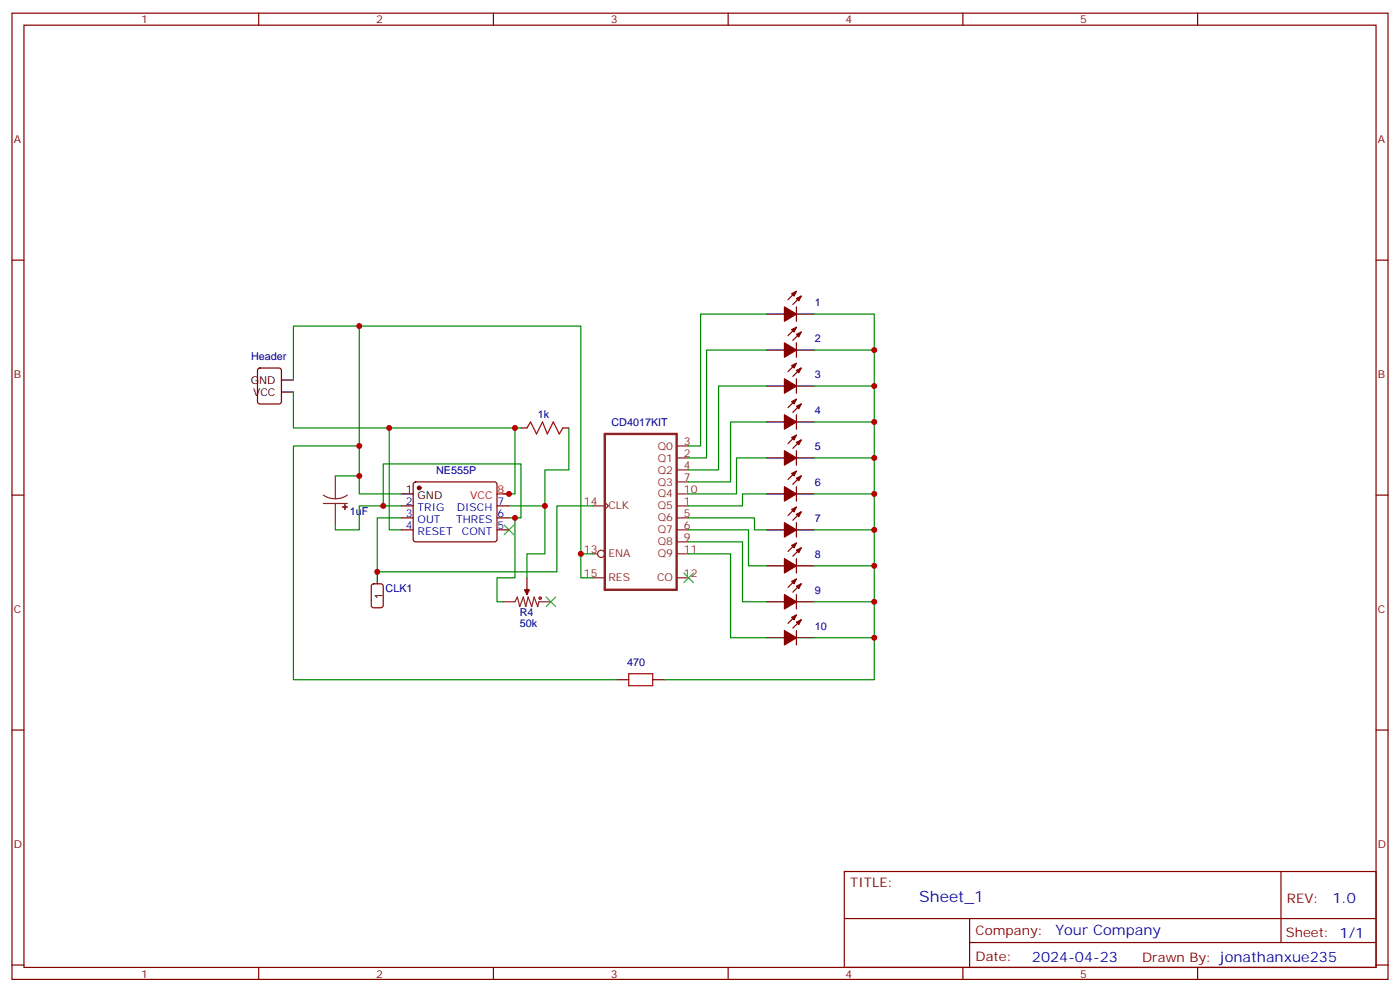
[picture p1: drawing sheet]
<svg xmlns="http://www.w3.org/2000/svg" width="412mm" height="292mm" viewBox="0 0 412 292" stroke-linecap="round" stroke-linejoin="round" font-family="sans-serif">
<g fill="none" stroke="#870000" stroke-width=".35">
<path d="M3.5 3.9h405.4v284.3h-405.4zM7.1 7.4h398.2v277.3h-398.2zM76.2 3.9v3.5M145.3 3.9v3.5M214.5 3.9v3.5M283.6 3.9v3.5M352.8 3.9v3.5M3.5 76.6h3.6M405.3 76.6h3.6M234.6 90.3v4.2M234.6 85.7l-2.5 2.5M234.6 96.3l-2.5 2.5"/>
<path d="M236 87.1l-2.5 2.5M236 97.7l-2.5 2.5M76.1 108.5l.5-.2h5.6l.6 .4 .1 9.5-.5 .6-5.8 .1-.7-.5-.1-9.4zM234.6 100.9v4.2M234.6 111.5v4.2M234.6 106.9l-2.5 2.5M234.6 117.5l-2.5 2.4M236 108.3l-2.5 2.5M236 118.9l-2.5 2.5M153.5 125.9h1.7M165.8 125.9h1.8M234.6 122.1v4.2"/>
<path d="M234.6 132.6v4.3M234.6 128.1l-2.5 2.4M234.6 138.6l-2.5 2.5M236 129.5l-2.5 2.4M3.5 145.7h3.6M118.2 148.9h3.5M118.2 152.4h3.5M118.2 155.9h3.5M121.9 142l.5-.2h23.3l.5 .2 .2 .5-.1 16.5-.6 .5-23.6-.1-.4-.6v-16.3zM146.4 148.9h3.5M146.4 152.4h3.5M146.4 155.9h3.5"/>
<path d="M234.6 143.2v4.3M234.6 153.8v4.2M234.6 149.2l-2.5 2.5M234.6 159.8l-2.5 2.5M236 140.1l-2.5 2.4M236 150.6l-2.5 2.5M405.3 145.7h3.6M155.2 170v3.6M234.6 164.4v4.2M234.6 175v4.2M234.6 170.4l-2.5 2.5M236 161.2l-2.5 2.5"/>
<path d="M236 171.8l-2.5 2.5M234.6 185.6v4.2M234.6 181l-2.5 2.4M236 182.4l-2.5 2.5M3.5 214.8h3.6M181.7 200h3.5M192.3 200h3.5M405.3 214.8h3.6M248.7 256.5h156.6v28.2h-156.6zM377.3 256.5v20.9M248.7 270.3h156.5M285.6 277.4h119.6"/>
<path d="M285.6 270.3v14.1M3.5 284h3.6M76.2 284.7v3.5M145.3 284.7v3.5M214.5 284.7v3.5M283.6 284.7v3.5M352.8 284.7v3.5M405.3 284h3.6"/>
</g>
<g fill="#870000" stroke="#870000" stroke-width=".35">
<path d="M233.2 86.4l1.4-.7-.7 1.4z"/>
<path d="M234.6 87.8l1.4-.7-.7 1.4z"/>
<path d="M231.1 90.3l3.5 2.1-3.5 2.1z"/>
<path d="M154.5 173.6h1.4l-.7 1.4z"/>
<path d="M233.2 97l1.4-.7-.7 1.4z"/>
<path d="M234.6 98.4l1.4-.7-.7 1.4z"/>
<path d="M231.1 100.9l3.5 2.1-3.5 2.1z"/>
<path d="M233.2 107.6l1.4-.7-.7 1.4z"/>
<path d="M234.6 109l1.4-.7-.7 1.4z"/>
<path d="M231.1 111.5l3.5 2.1-3.5 2.1z"/>
<path d="M233.2 118.2l1.4-.7-.7 1.4z"/>
<path d="M234.6 119.6l1.4-.7-.7 1.4z"/>
<path d="M231.1 122.1l3.5 2.1-3.5 2.1z"/>
<path d="M233.2 128.8l1.4-.7-.7 1.4z"/>
<path d="M234.6 130.2l1.4-.7-.7 1.4z"/>
<path d="M231.1 132.6l3.5 2.2-3.5 2.1z"/>
<path d="M233.2 139.3l1.4-.7-.7 1.5z"/>
<path d="M234.6 140.8l1.4-.7-.7 1.4z"/>
<path d="M231.1 143.2l3.5 2.1-3.5 2.2z"/>
<path d="M233.2 149.9l1.4-.7-.7 1.4z"/>
<path d="M234.6 151.3l1.4-.7-.7 1.4z"/>
<path d="M231.1 153.8l3.5 2.1-3.5 2.1z"/>
<path d="M233.2 160.5l1.4-.7-.7 1.4z"/>
<path d="M234.6 161.9l1.4-.7-.7 1.4z"/>
<path d="M231.1 164.4l3.5 2.1-3.5 2.1z"/>
<path d="M233.2 171.1l1.4-.7-.7 1.4z"/>
<path d="M234.6 172.5l1.4-.7-.7 1.4z"/>
<path d="M231.1 175l3.5 2.1-3.5 2.1z"/>
<path d="M233.2 181.7l1.4-.7-.7 1.4z"/>
<path d="M234.6 183.1l1.4-.7-.7 1.4z"/>
<path d="M231.1 185.6l3.5 2.1-3.5 2.1z"/>
<circle cx="123.5" cy="143.6" r=".53"/>
</g>
<g fill="none" stroke="#000" stroke-width=".35">
<path d="M225.8 92.4h5.3M234.6 92.4h5.3M82.9 111.8h3.5M82.9 115.4h3.5M225.8 103h5.3M225.8 113.6h5.3M234.6 103h5.3M234.6 113.6h5.3M225.8 124.2h5.3M225.8 134.8h5.3M234.6 124.2h5.3M234.6 134.8h5.3"/>
<path d="M118.2 145.3h3.5M225.8 145.3h5.3M225.8 155.9h5.3M234.6 145.3h5.3M234.6 155.9h5.3M111.1 168.3v3.5M225.8 166.5h5.3M225.8 177.1h5.3M234.6 166.5h5.3M234.6 177.1h5.3M225.8 187.7h5.3M234.6 187.7h5.3"/>
</g>
<g fill="none" stroke="#a10000" stroke-width=".35">
<path d="M155.2 125.9l1.1-1.7 1.7 3.5 1.8-3.5 1.4 3.5 1.8-3.5 1.7 3.5 1.1-1.8M185.2 198.3h7.1v3.5h-7.1z"/>
<circle cx="159.1" cy="176" r=".35"/>
</g>
<path d="M178.2 127.7h21.1v45.9h-21.1z" fill="none" stroke="#8c2424" stroke-width=".71"/>
<g fill="none" stroke="#8c2424" stroke-width=".35">
<path d="M199.3 134.8h3.5M199.3 131.2h3.5M199.3 138.3h3.5M95.2 145.7l1.7 .8 1.9 .3M95.2 148.2h7.1M98.8 140.1v6.7M98.8 148.2v6M102.3 145.7l-1.7 .8-1.8 .3M174.6 148.9h3.6M178.2 147.8l1 1.1-1 1M199.3 148.9h3.5M199.3 152.4h3.5"/>
<path d="M199.3 155.9h3.5M199.3 141.8h3.5M199.3 159.5h3.5M199.3 145.3h3.5M148.2 177.1h3.5l.7-1.4 .7 2.8 1.1-2.8 .7 2.8 .7-2.8 1 2.8 .7-2.8 1.1 2.8 .3-1.4h3.6M155.2 173.6v1.4M174.6 163h1.4M174.6 170h3.6M199.3 163h3.5M199.3 170h3.5"/>
<circle cx="177.1" cy="163" r="1.06"/>
</g>
<g fill="#8c2424" stroke="#8c2424" stroke-width=".35">
<path d="M100.9 149.2h1.4z"/>
<path d="M101.6 148.5v1.4z"/>
</g>
<g fill="none" stroke="#008700" stroke-width=".35">
<path d="M105.8 96h65.3v67M225.8 92.4h-19.4v38.8h-3.6M239.9 92.4h17.6v107.6h-61.7M86.4 115.4v10.5h28.3M86.4 111.8v-15.8h19.4v35.2M225.8 103h-17.7v31.8h-5.3M225.8 113.6h-14.1v24.7h-8.9M239.9 103h17.6M239.9 113.6h17.6M151.7 125.9h-37v30h3.5M153.5 125.9h-1.8v19.4h-3.5M167.6 125.9v12.4h-7.1v24.7h-5.3v7"/>
<path d="M225.8 124.2h-10.6v17.6h-12.4M225.8 134.8h-8.8v10.5h-14.2M239.9 124.2h17.6M239.9 134.8h17.6M98.8 140.1h7v5.2h12.4M105.8 140.1v-8.9h-19.4v68.8h95.3M112.9 148.9h-7.1v7h-7v-1.7M118.2 148.9h-5.3v-12.4h40.6v15.9h-1.8M149.9 152.4h1.8v17.6h-5.3v7.1h1.8M149.9 148.9h10.6M174.6 148.9h-10.6v19.4h-52.9v-15.9h7.1M202.8 152.4h19.4v3.5h3.6"/>
<path d="M202.8 155.9h17.7v10.6h5.3M202.8 159.5h15.9v17.6h7.1M225.8 145.3h-7.1v3.6h-15.9M239.9 145.3h17.6M239.9 155.9h17.6M174.6 163h-3.5v7h3.5M202.8 163h12.4v24.7h10.6M239.9 166.5h17.6M239.9 177.1h17.6M239.9 187.7h17.6"/>
</g>
<path d="M148.5 154.5l2.8 2.8M151.3 154.5l-2.8 2.8M160.9 175.7l2.8 2.8M163.7 175.7l-2.8 2.8M201.4 168.6l2.9 2.8M204.3 168.6l-2.9 2.8" fill="none" stroke="#3c3" stroke-width=".35"/>
<path d="M109.6 172l.5-.2h2.1l.6 .4 .1 6-.5 .6-2.3 .1-.7-.5v-5.9z" fill="none" stroke="#900" stroke-width=".35"/>
<path d="M146.4 145.3h3.5" fill="none" stroke="#f00" stroke-width=".35"/>
<g fill="#c00">
<circle cx="257.5" cy="103" r=".88"/>
<circle cx="257.5" cy="113.6" r=".88"/>
<circle cx="257.5" cy="124.2" r=".88"/>
<circle cx="257.5" cy="134.8" r=".88"/>
<circle cx="257.5" cy="145.3" r=".88"/>
<circle cx="257.5" cy="155.9" r=".88"/>
<circle cx="257.5" cy="166.5" r=".88"/>
<circle cx="257.5" cy="177.1" r=".88"/>
<circle cx="257.5" cy="187.7" r=".88"/>
<circle cx="160.5" cy="148.9" r=".88"/>
<circle cx="151.7" cy="125.9" r=".88"/>
<circle cx="151.7" cy="152.4" r=".88"/>
<circle cx="112.9" cy="148.9" r=".88"/>
<circle cx="105.8" cy="140.1" r=".88"/>
<circle cx="114.7" cy="125.9" r=".88"/>
<circle cx="105.8" cy="131.2" r=".88"/>
<circle cx="171.1" cy="163" r=".88"/>
<circle cx="105.8" cy="96" r=".88"/>
<circle cx="111.1" cy="168.3" r=".88"/>
<circle cx="149.9" cy="145.3" r=".88"/>
</g>
<text font-size="4.6" fill="#00f" x="270.8" y="265.5">Sheet_1</text>
<g font-size="4.2" fill="#00f">
<text x="392.5" y="265.7">1.0</text>
<text x="310.9" y="275.3">Your Company</text>
<text x="304" y="283.1">2024-04-23</text>
</g>
<g font-size="3.9" fill="#800">
<text x="250.5" y="261.1">TITLE:</text>
<text x="379.1" y="265.7">REV:</text>
<text x="287.4" y="275.3">Company:</text>
<text x="378.7" y="275.9">Sheet: 1/1</text>
<text x="287.4" y="282.9">Date:</text>
<text x="336.4" y="283">Drawn By: jonathanxue235</text>
</g>
<g font-size="3.2" fill="#800">
<text x="41.6" y="6.9">1</text>
<text x="110.8" y="6.9">2</text>
<text x="179.9" y="6.9">3</text>
<text x="249.1" y="6.9">4</text>
<text x="318.2" y="6.9">5</text>
<text x="4.1" y="42">A</text>
<text x="405.9" y="42">A</text>
<text x="4.1" y="111.1">B</text>
<text x="405.9" y="111.1">B</text>
<text x="4.1" y="180.3">C</text>
<text x="405.9" y="180.3">C</text>
<text x="4.1" y="249.4">D</text>
<text x="405.9" y="249.4">D</text>
<text x="41.6" y="287.7">1</text>
<text x="110.8" y="287.7">2</text>
<text x="179.9" y="287.7">3</text>
<text x="249.1" y="287.7">4</text>
<text x="318.2" y="287.7">5</text>
</g>
<g font-size="3.2" fill="#000080">
<text x="240" y="90">1</text>
<text x="240" y="100.6">2</text>
<text x="73.9" y="105.9">Header</text>
<text x="240" y="111.2">3</text>
<text x="158.4" y="123.1">1k</text>
<text x="180.1" y="125.3">CD4017KIT</text>
<text x="240" y="121.8">4</text>
<text x="240" y="132.4">5</text>
<text x="128.5" y="139.4">NE555P</text>
<text x="240" y="143">6</text>
<text x="103" y="151.4">1uF</text>
<text x="240" y="153.5">7</text>
<text x="240" y="164.1">8</text>
<text x="113.6" y="174.3">CLK1</text>
<text x="240" y="174.7">9</text>
<text x="153.1" y="184.5">50k</text>
<text x="153.1" y="181.3">R4</text>
<text x="240" y="185.3">10</text>
<text x="184.8" y="195.9">470</text>
</g>
<g font-size="3.2">
<text x="73.9" y="112.9">GND</text>
<text x="74.5" y="116.4">VCC</text>
<text x="119.5" y="145">1</text>
<text x="123" y="146.8">GND</text>
<text x="112.7" y="176.4" transform="rotate(-90 112.7 176.4)">1</text>
</g>
<g font-size="3.2" fill="#8d2323">
<text x="201.4" y="130.9">3</text>
<text x="193.7" y="135.8">Q1</text>
<text x="193.7" y="132.3">Q0</text>
<text x="201.4" y="134.4">2</text>
<text x="201.4" y="137.9">4</text>
<text x="193.7" y="139.3">Q2</text>
<text x="193.7" y="142.9">Q3</text>
<text x="201.4" y="141.5">7</text>
<text x="172" y="148.5">14</text>
<text x="179.2" y="149.9">CLK</text>
<text x="193.7" y="149.9">Q5</text>
<text x="193.7" y="146.4">Q4</text>
<text x="201.4" y="148.5">1</text>
<text x="201.4" y="145">10</text>
<text x="193.7" y="153.5">Q6</text>
<text x="201.4" y="152">5</text>
<text x="201.4" y="155.6">6</text>
<text x="193.7" y="157">Q7</text>
<text x="193.7" y="160.5">Q8</text>
<text x="201.4" y="159.1">9</text>
<text x="172" y="162.6">13</text>
<text x="179.2" y="164">ENA</text>
<text x="193.7" y="164">Q9</text>
<text x="201.4" y="162.6">11</text>
<text x="172" y="169.7">15</text>
<text x="179.2" y="171.1">RES</text>
<text x="193.5" y="171.1">CO</text>
<text x="201.4" y="169.7">12</text>
</g>
<g font-size="3.2" fill="#00f">
<text x="119.5" y="148.5">2</text>
<text x="146.6" y="148.5">7</text>
<text x="119.5" y="152">3</text>
<text x="119.5" y="155.6">4</text>
<text x="123" y="150.3">TRIG</text>
<text x="123" y="153.8">OUT</text>
<text x="134.4" y="153.8">THRES</text>
<text x="134.5" y="150.3">DISCH</text>
<text x="146.6" y="155.6">5</text>
<text x="146.6" y="152">6</text>
<text x="123" y="157.3">RESET</text>
<text x="136.1" y="157.3">CONT</text>
</g>
<g font-size="3.2" fill="#f00">
<text x="138.5" y="146.8">VCC</text>
<text x="146.6" y="145">8</text>
</g>
</svg>
